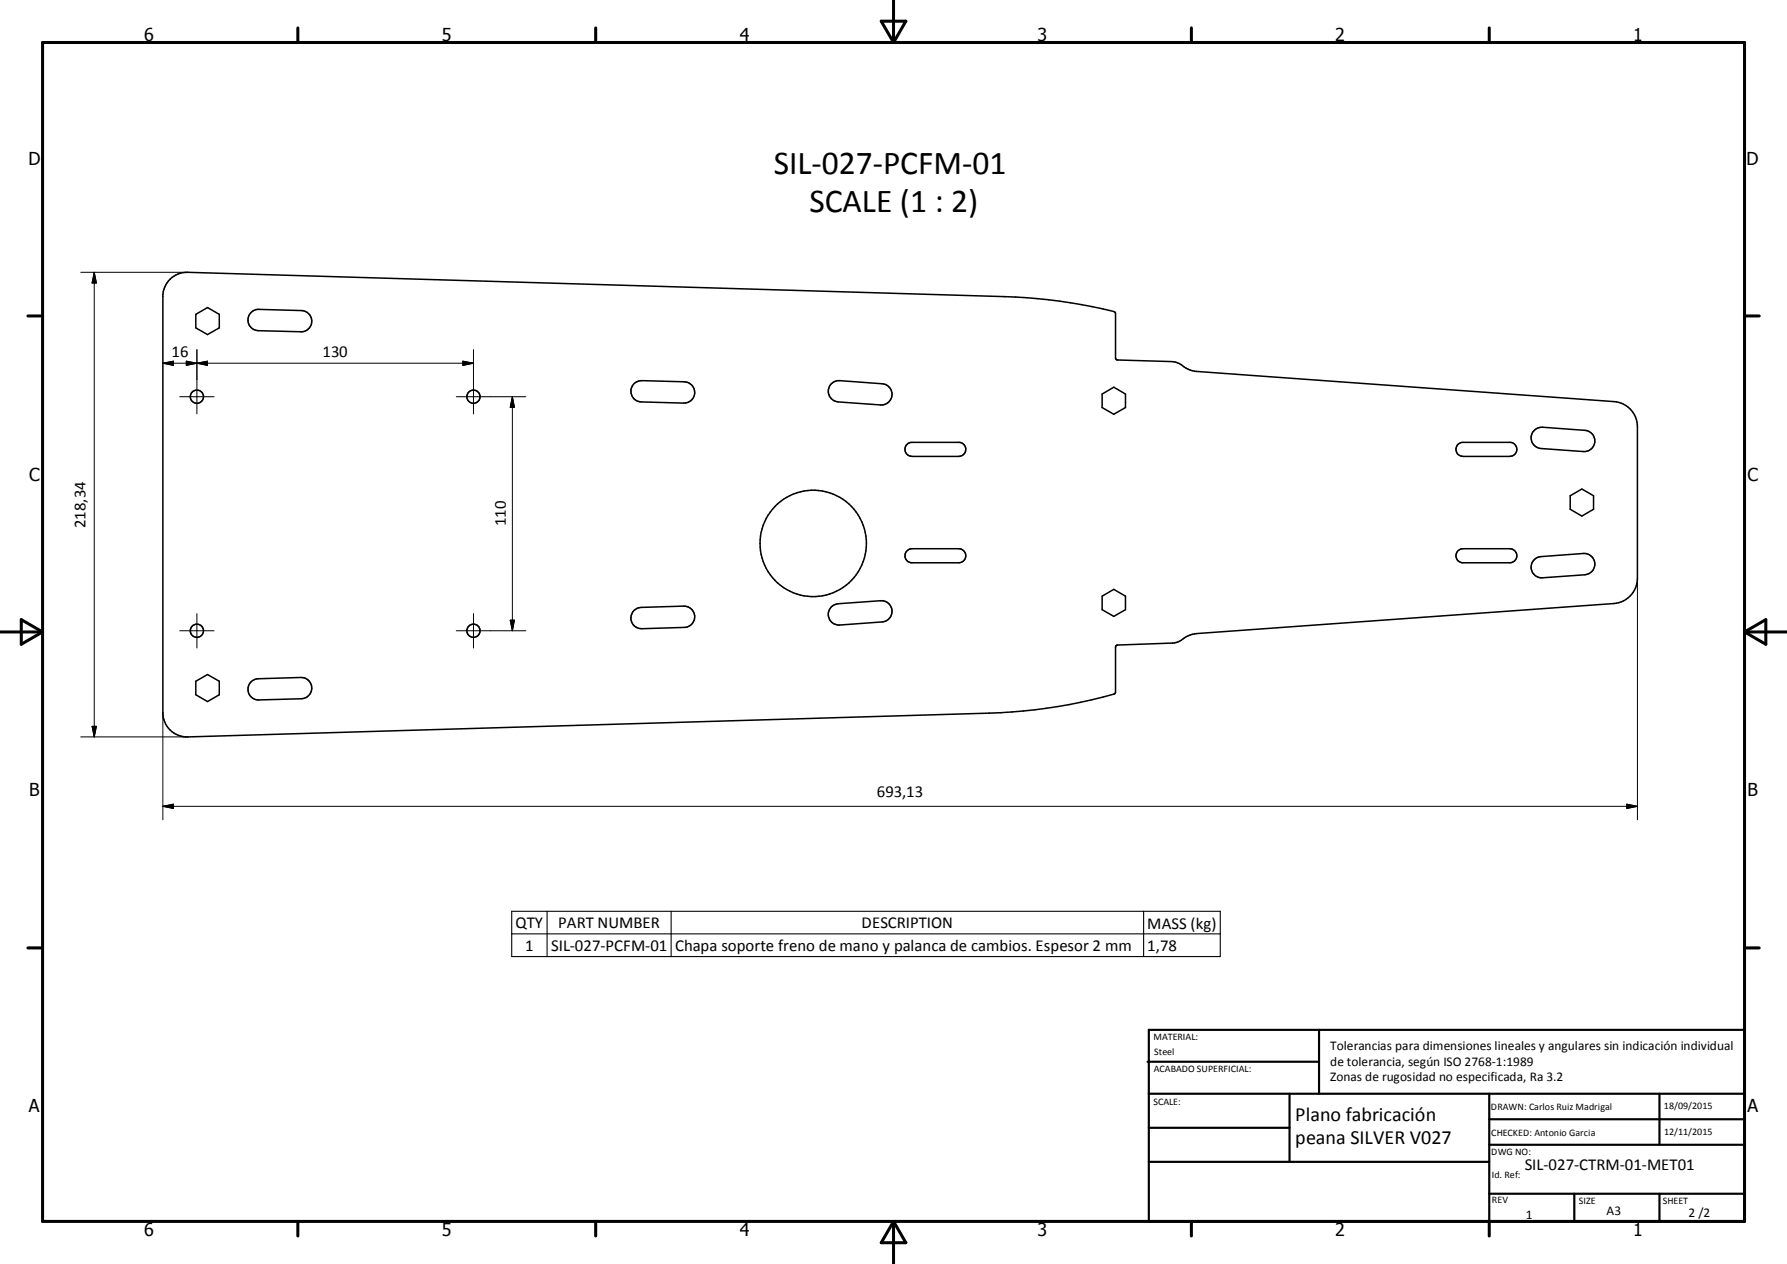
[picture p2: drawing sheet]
<svg xmlns="http://www.w3.org/2000/svg" width="420mm" height="297mm" viewBox="0 0 420 297" stroke-linecap="round" stroke-linejoin="round" font-family="sans-serif">
<g fill="none" stroke="#000" stroke-width=".36">
<path d="M40 65.6a5.6 5.6 0 0 1 4.1-1.6l192 5.7a121.1 121.1 0 0 1 25.9 3.6l.2 .4v10.4l.2 .4 13.1 .5a5.5 5.5 0 0 1 3.3 1.5l.9 .4 1.6 .4 98.1 7.1a5.9 5.9 0 0 1 5.5 5.9v35.6a6 6 0 0 1-5.5 5.9l-98.1 7.1a7.2 7.2 0 0 0-4.1 1.8l-1.2 .4-13.6 .6-.2 .4-.1 10.8a112 112 0 0 1-29.6 4.7l-188.4 5.6a5.7 5.7 0 0 1-5.8-5.7v-97.9a5.7 5.7 0 0 1 1.7-4zM46 73.9l2.8-1.6 2.7 1.6v3.1l-2.7 1.6-2.8-1.6zM59.1 73.3l1.4-.6 10.3 .3a2.49 2.49 0 0 1 2.5 2.5 2.49 2.49 0 0 1-2.6 2.5l-10-.3a2.5 2.5 0 0 1-2.3-1.7 2.5 2.5 0 0 1 .7-2.7zM149.1 90.1l.7-.4 1.1-.3 9.9 .3a2.5 2.5 0 0 1 2.5 2.6 2.5 2.5 0 0 1-2.6 2.4l-10-.3a2.5 2.5 0 0 1-2.2-1.6 2.5 2.5 0 0 1 .6-2.7zM195.3 90.2l.6-.4 1.1-.4 10.3 .8a2.5 2.5 0 0 1 2.4 2.6 2.5 2.5 0 0 1-2.7 2.4l-10-.8a2.51 2.51 0 0 1-2.1-1.5 2.51 2.51 0 0 1 .4-2.7zM259.1 92.6l2.7-1.6 2.7 1.6v3.2l-2.7 1.5-2.7-1.5zM213 104.6l.5-.4 .9-.3h11a1.65 1.65 0 0 1 1.6 1.7 1.65 1.65 0 0 1-1.6 1.6h-11a1.65 1.65 0 0 1-1.5-.9 1.65 1.65 0 0 1 .1-1.7zM342.8 104.4l1.1-.5h11a1.65 1.65 0 0 1 1.6 1.7 1.65 1.65 0 0 1-1.6 1.6h-11a1.66 1.66 0 0 1-1.6-1 1.66 1.66 0 0 1 .5-1.8zM360.8 100.9l.7-.3 1.1-.2 10 .7a2.5 2.5 0 0 1 2.3 2.7 2.5 2.5 0 0 1-2.7 2.3l-10-.7a2.5 2.5 0 0 1-2.2-1.8 2.5 2.5 0 0 1 .8-2.7zM369.1 116.5l2.7-1.6 2.8 1.6v3.2l-2.8 1.6-2.7-1.6zM213.3 129.4l.5-.4 .6-.1h11a1.65 1.65 0 0 1 1.6 1.7 1.65 1.65 0 0 1-1.6 1.6h-11a1.64 1.64 0 0 1-1.6-1 1.64 1.64 0 0 1 .5-1.8zM342.8 129.4l1.1-.5h11a1.65 1.65 0 0 1 1.6 1.7 1.65 1.65 0 0 1-1.6 1.6h-11a1.66 1.66 0 0 1-1.6-1 1.66 1.66 0 0 1 .5-1.8z"/>
<path d="M360.6 131.6l.5-.5 1.1-.3 10-.7a2.51 2.51 0 0 1 2.7 2.3 2.51 2.51 0 0 1-2.3 2.7l-10 .7a2.49 2.49 0 0 1-2.5-1.4 2.49 2.49 0 0 1 .5-2.8zM149 143.4l1-.5 .7-.2 10-.3a2.5 2.5 0 0 1 2.6 2.4 2.5 2.5 0 0 1-2.4 2.6l-10 .3a2.51 2.51 0 0 1-2.4-1.5 2.51 2.51 0 0 1 .5-2.8zM195.4 142.7l.6-.5 1-.3 10-.7a2.5 2.5 0 0 1 2.7 2.3 2.5 2.5 0 0 1-2.3 2.6l-10 .8a2.51 2.51 0 0 1-2.5-1.5 2.51 2.51 0 0 1 .5-2.7zM259.1 140.1l2.7-1.6 2.7 1.6v3.2l-2.7 1.5-2.7-1.5zM46 160.1l2.8-1.6 2.7 1.6v3.2l-2.7 1.6-2.8-1.6zM59 160.2l1.3-.7 10.4-.3a2.5 2.5 0 0 1 2.6 2.4 2.5 2.5 0 0 1-2.5 2.6l-9.9 .3a2.48 2.48 0 0 1-2.4-1.5 2.48 2.48 0 0 1 .5-2.8z"/>
<circle cx="46.3" cy="93.2" r="1.55"/>
<circle cx="111.3" cy="93.2" r="1.55"/>
<circle cx="191.1" cy="127.7" r="12.5"/>
<circle cx="46.3" cy="148.2" r="1.55"/>
<circle cx="111.3" cy="148.2" r="1.55"/>
</g>
<g fill="none" stroke="#000" stroke-width=".71">
<path d="M10 10h400v277h-400zM70 6.6v3.4M140 6.6v3.4M207.1 5h5.8l-2.9 5zM210 0v10M280 6.6v3.4M350 6.6v3.4M6.6 74.2h3.4M410 74.2h3.5M0 148.5h10M5 145.6l5 2.9-5 2.9zM410 148.5h10.1"/>
<path d="M410 148.5l5.1-2.9v5.8zM6.6 222.7h3.4M410 222.7h3.5M70 287v3.4M140 287v3.4M210 287v10M210 287l2.9 5h-5.8zM280 287v3.4M350 287v3.4"/>
</g>
<g fill="none" stroke="#000" stroke-width=".51">
<path d="M269.7 249.5h40.3M270 242h140v45h-140zM270 257h140M303.1 257v16M310 242v15M350 257v30M390.1 257v12M270 265h33.1M270 273h80M350 269h60M350 263h60M350 280.5h60"/>
<path d="M370 280.5v6.5M390.1 280.5v6.5"/>
</g>
<path d="M120.3 214.1h166.5v10.7h-166.5zM120.3 219.4h166.5M128.6 214.1v10.7M157.7 214.1v10.7M268.8 214.1v10.7" fill="none" stroke="#000" stroke-width=".25"/>
<g fill="none" stroke="#000" stroke-width=".24">
<path d="M19 64h25.1M22.2 64v109.2M22.2 64l.5 2.5h-1.1zM38.3 85.3l2.5-.4v1zM38.3 85.3h73M42.2 93.2h8.1M43.8 84.9l2.5 .4-2.5 .6zM46.3 85.3l2.5-.4v1zM46.3 82.2v15.1M107.2 93.2h16.4M108.8 84.9l2.5 .4-2.5 .6zM111.3 82.2v15.1"/>
<path d="M120.4 93.2v55M120.4 93.2l.5 2.5h-1zM384.9 135.9v56.7M42.2 148.2h8.1M46.3 144.2v8.1M107.2 148.2h16.4M111.3 144.2v8.1M119.9 145.7h1l-.5 2.5zM19 173.2h25.1M21.6 170.7h1.1l-.5 2.5zM38.3 167.5v25.1M38.3 189.5h346.6"/>
<path d="M38.3 189.5l2.5-.5v1zM382.4 189l2.5 .5-2.5 .5z"/>
</g>
<path d="M22.2 64l.5 2.5h-1.1zM38.3 85.3l2.5-.4v1zM43.8 84.9l2.5 .4-2.5 .6zM46.3 85.3l2.5-.4v1zM108.8 84.9l2.5 .4-2.5 .6zM120.4 93.2l.5 2.5h-1zM119.9 145.7h1l-.5 2.5zM21.6 170.7h1.1l-.5 2.5zM38.3 189.5l2.5-.5v1zM382.4 189l2.5 .5-2.5 .5z" fill="#000" stroke="#000" stroke-width=".24"/>
<g font-size="7.9">
<text x="181.9" y="40.8">SIL-027-PCFM-01</text>
<text x="190.2" y="49.9">SCALE (1 : 2)</text>
</g>
<g font-size="4.7">
<text x="304.5" y="263.5">Plano fabricación</text>
<text x="304.5" y="268.9">peana SILVER V027</text>
</g>
<g font-size="4.2">
<text x="33.9" y="9.6">6</text>
<text x="103.9" y="9.6">5</text>
<text x="173.9" y="9.6">4</text>
<text x="243.8" y="9.6">3</text>
<text x="313.9" y="9.6">2</text>
<text x="383.9" y="9.6">1</text>
<text x="6.7" y="38.7">D</text>
<text x="410.5" y="38.7">D</text>
<text x="6.9" y="112.9">C</text>
<text x="410.7" y="112.9">C</text>
<text x="6.9" y="187.1">B</text>
<text x="410.7" y="187.1">B</text>
<text x="6.8" y="261.4">A</text>
<text x="410.7" y="261.4">A</text>
<text x="33.9" y="290.4">6</text>
<text x="103.9" y="290.4">5</text>
<text x="173.9" y="290.4">4</text>
<text x="243.8" y="290.4">3</text>
<text x="313.9" y="290.4">2</text>
<text x="383.9" y="290.4">1</text>
</g>
<g font-size="3.9">
<text x="40.3" y="83.8">16</text>
<text x="75.8" y="83.8">130</text>
<text x="20.1" y="124.1" transform="rotate(-90 20.1 124.1)">218,34</text>
<text x="118.9" y="123.7" transform="rotate(-90 118.9 123.7)">110</text>
<text x="206.1" y="187.4">693,13</text>
<text x="121.2" y="218">QTY</text>
<text x="131.2" y="218">PART NUMBER</text>
<text x="202.5" y="218">DESCRIPTION</text>
<text x="269.7" y="218.2">MASS (kg)</text>
<text x="123.4" y="223.4">1</text>
<text x="129.5" y="223.4">SIL-027-PCFM-01</text>
<text x="158.7" y="223.4">Chapa soporte freno de mano y palanca de cambios. Espesor 2 mm</text>
<text x="269.7" y="223.4">1,78</text>
<text x="358.4" y="274.9">SIL-027-CTRM-01-MET01</text>
</g>
<g font-size="3.1">
<text x="312.7" y="246.8">Tolerancias para dimensiones lineales y angulares sin indicación individual</text>
<text x="312.7" y="250.4">de tolerancia, según ISO 2768-1:1989</text>
<text x="312.7" y="254">Zonas de rugosidad no especificada, Ra 3.2</text>
<text x="358.6" y="286.5">1</text>
<text x="377.6" y="285.6">A3</text>
<text x="396.9" y="285.9">2 /2</text>
</g>
<g font-size="2.4">
<text x="271.1" y="244.4">MATERIAL:</text>
<text x="271.2" y="252">ACABADO SUPERFICIAL:</text>
<text x="271.3" y="248">Steel</text>
<text x="271.1" y="259.7">SCALE:</text>
<text x="350.4" y="260.8">DRAWN: Carlos Ruiz Madrigal</text>
<text x="391.1" y="260.6">18/09/2015</text>
<text x="350.5" y="267">CHECKED: Antonio Garcia</text>
<text x="391.2" y="266.7">12/11/2015</text>
<text x="350.5" y="271.4">DWG NO:</text>
<text x="350.7" y="276.9">Id. Ref:</text>
<text x="350.7" y="282.8">REV</text>
<text x="371.1" y="282.9">SIZE</text>
<text x="390.8" y="283">SHEET</text>
</g>
</svg>
